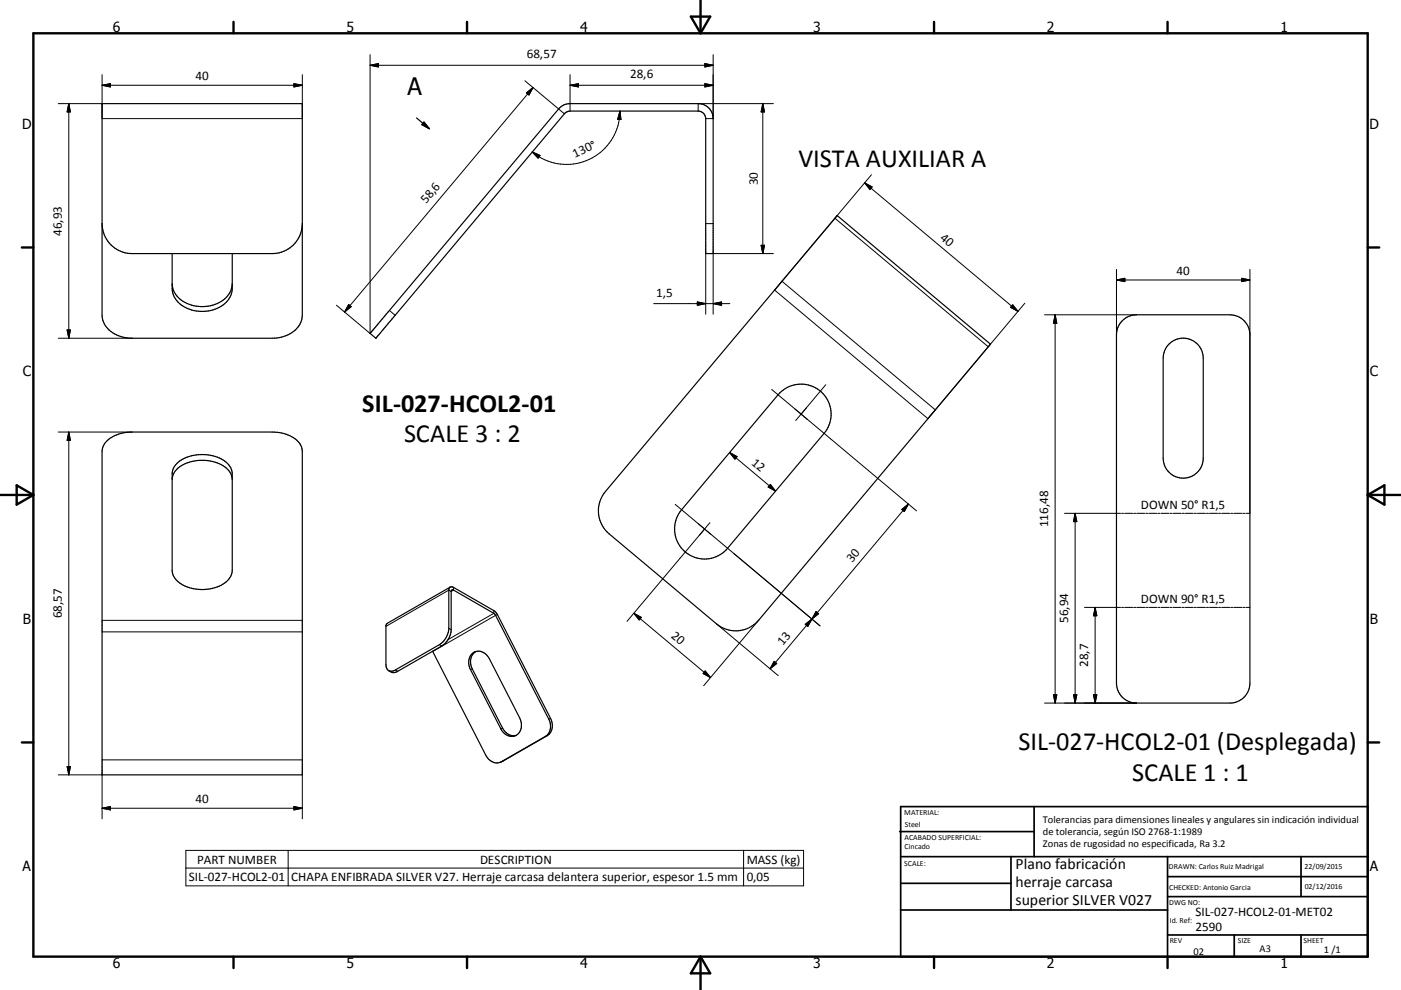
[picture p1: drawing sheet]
<svg xmlns="http://www.w3.org/2000/svg" width="420mm" height="297mm" viewBox="0 0 420 297" stroke-linecap="round" stroke-linejoin="round" font-family="sans-serif">
<g fill="none" stroke="#000" stroke-width=".36">
<path d="M30.6 31.1h60v63.5a7.4 7.4 0 0 1-6.2 6.6l-2.8 .3h-42a8.6 8.6 0 0 1-8.9-5.8zM124.9 35.4l3.8 3.2M127.1 36.6l1.6 2-2.2-1.2zM167.8 32.3l1.2-.8 1.9-.4h38.4a4.5 4.5 0 0 1 4.5 4.5v40.5h-2.2v-40.5a2.26 2.26 0 0 0-2.3-2.3h-38.4l-1.2 .4-57 67.8-1.7-1.5zM30.6 67.1a9 9 0 0 0 9 9h42a9 9 0 0 0 9-9M51.6 76.1v10.4a7.4 7.4 0 0 0 6.5 6.7 9.9 9.9 0 0 0 11.1-4.5l.4-2.2v-10.4M251 64.7l45.9 38.6-69.4 82.7a9 9 0 0 1-12.7 1.2l-32.2-27a9 9 0 0 1-1.1-12.7zM51.6 85.1a7.6 7.6 0 0 0 7.2 6.8 9.6 9.6 0 0 0 10.4-4.6l.4-2.2M111 100h.1M336.5 96.2a6 6 0 0 1 4.2-1.8h28a6 6 0 0 1 6 6.1v104.4a6 6 0 0 1-6 6h-28a6 6 0 0 1-6-6v-104.4a5.9 5.9 0 0 1 1.8-4.3zM233.8 117.9a9 9 0 0 1 12.4-.3 9 9 0 0 1 .9 12.4l-29 34.5a9 9 0 0 1-12.6 1.1 9 9 0 0 1-1.2-12.7zM296.9 103.3h.1"/>
<path d="M350.5 103.2a6 6 0 0 1 6.5-1.3 6 6 0 0 1 3.7 5.5v30a6 6 0 0 1-6 6.1 6 6 0 0 1-6-6.1v-30a5.9 5.9 0 0 1 1.8-4.2zM32 132.4a10.9 10.9 0 0 1 7.6-2.8h42a9.5 9.5 0 0 1 8.6 4l.4 1.8v97.1h-60v-97.1l.3-1.3zM53 139.1a12.1 12.1 0 0 1 15.2 0l1 1.2 .4 1.8v29a6.2 6.2 0 0 1-5.1 5.2 11.8 11.8 0 0 1-11.8-2.5l-.8-1.3-.3-1.4v-29l.5-1.8zM51.6 143.9a6.2 6.2 0 0 1 5.2-5.2 11.9 11.9 0 0 1 11.8 2.5l.7 1.3 .3 1.4M135 176.1l-19 11-.3 .8v11.4a1.72 1.72 0 0 0 .8 1.9 1.72 1.72 0 0 0 2-.2l13.2-7.6a6.2 6.2 0 0 0 2.9-4.9v-11.5a.86 .86 0 0 1 .4-.9 .86 .86 0 0 1 1 .1l12 7 .8 .6 16.3 31.7a3.9 3.9 0 0 1-1.1 5.2l-14 8M129.7 195.4l16 31.2a3.6 3.6 0 0 0 4.2 2.1M141.4 196.2a3.3 3.3 0 0 1 5.3 1.4l9.1 17.8a3.5 3.5 0 0 1-2.5 5.5 4 4 0 0 1-3.1-2.2l-9.1-17.8a4.2 4.2 0 0 1 .3-4.7zM142.7 195.5a3.9 3.9 0 0 0-1.1 5.2l9.1 17.8a3.6 3.6 0 0 0 4 2.1M116.5 201.2a2.14 2.14 0 0 0 2.7 .2l13.2-7.6a6.2 6.2 0 0 0 2.9-4.9v-11.4l.2-.5 12.7 7.1 16.3 31.7a4 4 0 0 1-1 5.1l-13.6 7.8"/>
</g>
<g fill="none" stroke="#000" stroke-width=".3">
<path d="M111 16.4v83.6l-10.1-8.4M111 19.6h102.8M111 19.6l2.5-.5v1zM211.3 19.1l2.5 .5-2.5 .5zM213.8 16.4v19.2h-2.2M17.5 31.1h13.1M20.6 31.1l.5 2.5h-1zM20.6 31.1v70.4M30.6 22.4v13.2h60v-13.2M30.6 25.6h60M30.6 25.6l2.5-.5v1zM88.1 25.1l2.5 .5-2.5 .5z"/>
<path d="M157.4 24.2l11.8 9.9M157.8 27.9l2-1.6-1.2 2.2zM159.8 26.3l-56.5 67.3M170.9 22.4v10.9M170.9 25.6h42.9M170.9 25.6l2.5-.5v1zM185.9 33.3a16 16 0 0 1-9.3 14.5 16 16 0 0 1-17-2.2M185.9 33.3l.3 2.6-1-.1zM211.3 25.1l2.5 .5-2.5 .5zM228.7 31.1v45M228.7 31.1l.5 2.5h-1zM231.9 31.1h-22.6v2.2"/>
<path d="M159.6 45.6l2.3 1-.6 .9zM259.2 54.9l46 38.5M259.2 54.9l2.3 1.2-.7 .7zM261.3 52.4l-29.1 34.6 46 38.6 29-34.6M211.6 67.1h2.2M211.6 76.1v18.2M228.2 73.6h1l-.5 2.5zM231.9 76.1h-18.1v18.2M250.3 65.5l46 38.5M20.1 99h1l-.5 2.5zM104.5 91.4l.8 .6-2 1.6zM116.8 93.1l1.7 1.5"/>
<path d="M196 91.1h22.8M209.1 90.6l2.5 .5-2.5 .5zM213.8 91.1l2.5-.5v1zM234.4 84.4l46 38.6M303.6 91.4l1.6 2-2.2-1.2zM313.2 94.4h27.5M316.3 94.4v116.5M316.3 94.4l.5 2.6h-1zM334.7 84h40M334.7 84l2.5-.5v1zM334.7 80.8v73.2M372.2 83.5l2.5 .5-2.5 .5z"/>
<path d="M374.7 80.8v73.2h-1.2M17.5 101.5h22.1M231.4 116.8l8.8 7.4M247.6 115.4l-7.4 8.8M17.5 129.6h22.1M20.6 129.6v102.9M20.6 129.6l.5 2.5h-1zM218.7 135.8l13.8 11.6M218.7 135.8l2.3 1.2-.7 .8zM238.2 122.6l2 1.6M240.2 124.2l1.9 1.7M240.2 124.2l34.6 29.1"/>
<path d="M241.8 122.3l-3.2 3.9M202.4 151.3l8.8 7.4M211.2 158.7l-1.6 1.9M211.2 158.7l-23.2 27.7M211.2 158.7l1.9 1.6M211.2 158.7l34.6 29.1M212.8 156.8l-1.6 1.9M231 145.3l1.5 2.1-2.2-1.3zM270.4 152.8l1.9-1.6-1.2 2.3zM272.3 151.2l-28.9 34.5M319.2 154h16.7M322.3 154v56.9"/>
<path d="M322.3 154l.5 2.5h-1zM336.3 154h.6M337.2 154h2.4M339.9 154h.6M340.8 154h2.4M343.5 154h.6M344.4 154h2.4M347.1 154h.7M348.1 154h2.4M350.8 154h.6M351.7 154h2.4M354.4 154h.6"/>
<path d="M355.3 154h2.5M358.1 154h.6M359 154h2.4M361.7 154h.6M362.6 154h2.4M365.3 154h.6M366.3 154h2.4M369 154h.6M369.9 154h2.4M372.6 154h.6M136 176.2v.8l-.7 .5-.7-.5-18.9 10.9M30.6 186.1h60"/>
<path d="M30.6 189.6h60M131.7 193.4l.7 .4M134.6 188.5l.7 .4M148 183.2v.8l-13.7 7.9M149.1 184.4l-19.4 11.1M190 184l23 19.3M190 184l2.3 1.2-.7 .8zM214.8 187.2l18.5 15.5M227.5 186l-16.5 19.7M232.1 198.4l.8 .7-2 1.5zM241.4 187.3l2-1.6-1.2 2.2zM243.4 185.7l-12.5 14.9"/>
<path d="M244.6 183.5l.8 .6-2 1.6zM325.2 182.2h10.7M328.3 182.2v28.7M328.3 182.2l.5 2.5h-1zM336.3 182.2h.6M337.2 182.2h2.4M339.9 182.2h.6M340.8 182.2h2.4M343.5 182.2h.6M344.4 182.2h2.4M347.1 182.2h.7M348.1 182.2h2.4"/>
<path d="M350.8 182.2h.6M351.7 182.2h2.4M354.4 182.2h.6M355.3 182.2h2.5M358.1 182.2h.6M359 182.2h2.4M361.7 182.2h.6M362.6 182.2h2.4M365.3 182.2h.6M366.3 182.2h2.4M369 182.2h.6M369.9 182.2h2.4"/>
<path d="M372.6 182.2h.6M373.5 182.2h1.2M118.5 201l.7 .4M141.6 200.7l-.5 .2M150.7 218.5l-.5 .2M165.1 215.5l-.6 .3M211.4 201.3l1.6 2-2.2-1.2zM313.2 210.9h27.5M315.8 208.4h1l-.5 2.5zM321.8 208.4h1l-.5 2.5zM327.8 208.4h1l-.5 2.5zM17.5 232.5h13.1v13.2"/>
<path d="M20.1 230h1l-.5 2.5zM30.6 228h60M90.6 232.5v13.2M150.9 228.3l-.6 .2M164 220.7l-.5 .2M30.6 242.5l2.5-.5v1zM30.6 242.5h60M55.7 255.1h185.2v10.7h-185.2zM86.4 255.1v10.7M88.1 242l2.5 .5-2.5 .5zM222.9 255.1v10.7M55.7 260.4h185.2"/>
</g>
<g fill="none" stroke="#000" stroke-width=".71">
<path d="M10 10h400v277h-400zM70 6.6v3.4M140 6.6v3.4M207.1 5h5.8l-2.9 5zM210 0v10M280 6.6v3.4M350 6.6v3.4M6.6 74.2h3.4M410 74.2h3.5M0 148.5h10M5 145.6l5 2.9-5 2.9zM410 148.5h10.1"/>
<path d="M410 148.5l5.1-2.9v5.8zM6.6 222.7h3.4M410 222.7h3.5M70 287v3.4M140 287v3.4M210 287v10M210 287l2.9 5h-5.8zM280 287v3.4M350 287v3.4"/>
</g>
<g fill="none" stroke="#000" stroke-width=".51">
<path d="M269.7 249.5h40.3M270 242h140v45h-140zM270 257h140M303.1 257v16M310 242v15M350 257v30M390.1 257v12M270 265h33.1M270 273h80M350 269h60M350 263h60M350 280.5h60"/>
<path d="M370 280.5v6.5M390.1 280.5v6.5"/>
</g>
<path d="M127.1 36.6l1.6 2-2.2-1.2z" fill="#000" stroke="#000" stroke-width=".36"/>
<g fill="#000" stroke="#000" stroke-width=".3">
<path d="M111 19.6l2.5-.5v1zM20.6 31.1l.5 2.5h-1zM30.6 25.6l2.5-.5v1zM88.1 25.1l2.5 .5-2.5 .5zM157.8 27.9l2-1.6-1.2 2.2zM170.9 25.6l2.5-.5v1zM185.9 33.3l.3 2.6-1-.1zM211.3 25.1l2.5 .5-2.5 .5zM211.3 19.1l2.5 .5-2.5 .5zM228.7 31.1l.5 2.5h-1zM159.6 45.6l2.3 1-.6 .9zM259.2 54.9l2.3 1.2-.7 .7z"/>
<path d="M228.2 73.6h1l-.5 2.5zM20.1 99h1l-.5 2.5zM104.5 91.4l.8 .6-2 1.6zM209.1 90.6l2.5 .5-2.5 .5zM213.8 91.1l2.5-.5v1zM303.6 91.4l1.6 2-2.2-1.2zM316.3 94.4l.5 2.6h-1zM334.7 84l2.5-.5v1zM372.2 83.5l2.5 .5-2.5 .5zM20.6 129.6l.5 2.5h-1zM218.7 135.8l2.3 1.2-.7 .8zM231 145.3l1.5 2.1-2.2-1.3z"/>
<path d="M270.4 152.8l1.9-1.6-1.2 2.3zM322.3 154l.5 2.5h-1zM190 184l2.3 1.2-.7 .8zM232.1 198.4l.8 .7-2 1.5zM241.4 187.3l2-1.6-1.2 2.2zM244.6 183.5l.8 .6-2 1.6zM328.3 182.2l.5 2.5h-1zM211.4 201.3l1.6 2-2.2-1.2zM315.8 208.4h1l-.5 2.5zM321.8 208.4h1l-.5 2.5zM327.8 208.4h1l-.5 2.5zM20.1 230h1l-.5 2.5z"/>
<path d="M30.6 242.5l2.5-.5v1zM88.1 242l2.5 .5-2.5 .5z"/>
</g>
<g font-size="7.9">
<text x="239.4" y="50">VISTA AUXILIAR A</text>
<text x="108.6" y="123.6">SIL-027-HCOL2-01</text>
<text x="121.2" y="132.6">SCALE 3 : 2</text>
<text x="305.3" y="225.1">SIL-027-HCOL2-01 (Desplegada)</text>
<text x="339.4" y="234.2">SCALE 1 : 1</text>
</g>
<text font-size="7.2" x="122.2" y="28.5">A</text>
<g font-size="4.7">
<text x="304.5" y="260.9">Plano fabricación</text>
<text x="304.5" y="266.2">herraje carcasa</text>
<text x="304.5" y="271.6">superior SILVER V027</text>
</g>
<g font-size="4.2">
<text x="33.9" y="9.6">6</text>
<text x="103.9" y="9.6">5</text>
<text x="173.9" y="9.6">4</text>
<text x="243.8" y="9.6">3</text>
<text x="313.9" y="9.6">2</text>
<text x="383.9" y="9.6">1</text>
<text x="6.7" y="38.7">D</text>
<text x="410.5" y="38.7">D</text>
<text x="6.9" y="112.9">C</text>
<text x="410.7" y="112.9">C</text>
<text x="6.9" y="187.1">B</text>
<text x="410.7" y="187.1">B</text>
<text x="6.8" y="261.4">A</text>
<text x="410.7" y="261.4">A</text>
<text x="33.9" y="290.4">6</text>
<text x="103.9" y="290.4">5</text>
<text x="173.9" y="290.4">4</text>
<text x="243.8" y="290.4">3</text>
<text x="313.9" y="290.4">2</text>
<text x="383.9" y="290.4">1</text>
</g>
<g font-size="3.9">
<text x="157.9" y="17.5">68,57</text>
<text x="188.9" y="23.5">28,6</text>
<text x="58.6" y="24">40</text>
<text x="172.4" y="47.4" transform="rotate(-25 172.4 47.4)">130°</text>
<text x="227.2" y="55.6" transform="rotate(-90 227.2 55.6)">30</text>
<text x="127.8" y="61.3" transform="rotate(-50 127.8 61.3)">58,6</text>
<text x="18.5" y="70.8" transform="rotate(-90 18.5 70.8)">46,93</text>
<text x="281.7" y="71.7" transform="rotate(40 281.7 71.7)">40</text>
<text x="352.7" y="82.5">40</text>
<text x="196.8" y="89.1">1,5</text>
<text x="225.1" y="139.1" transform="rotate(40 225.1 139.1)">12</text>
<text x="342.1" y="152.7">DOWN 50° R1,5</text>
<text x="314.3" y="158.2" transform="rotate(-90 314.3 158.2)">116,48</text>
<text x="255.4" y="169" transform="rotate(-50 255.4 169)">30</text>
<text x="18.5" y="185.5" transform="rotate(-90 18.5 185.5)">68,57</text>
<text x="342.1" y="180.9">DOWN 90° R1,5</text>
<text x="201" y="191.2" transform="rotate(40 201 191.2)">20</text>
<text x="320.2" y="186.9" transform="rotate(-90 320.2 186.9)">56,94</text>
<text x="234.7" y="193.7" transform="rotate(-50 234.7 193.7)">13</text>
<text x="326.2" y="200.1" transform="rotate(-90 326.2 200.1)">28,7</text>
<text x="58.6" y="240.9">40</text>
<text x="59.1" y="259.1">PART NUMBER</text>
<text x="143.9" y="259.1">DESCRIPTION</text>
<text x="223.9" y="259.2">MASS (kg)</text>
<text x="56.6" y="264.3">SIL-027-HCOL2-01</text>
<text x="87.3" y="264.4">CHAPA ENFIBRADA SILVER V27. Herraje carcasa delantera superior, espesor 1.5 mm</text>
<text x="223.9" y="264.3">0,05</text>
<text x="358.4" y="274.9">SIL-027-HCOL2-01-MET02</text>
<text x="358.4" y="279.4">2590</text>
</g>
<g font-size="3.1">
<text x="312.7" y="246.8">Tolerancias para dimensiones lineales y angulares sin indicación individual</text>
<text x="312.7" y="250.4">de tolerancia, según ISO 2768-1:1989</text>
<text x="312.7" y="254">Zonas de rugosidad no especificada, Ra 3.2</text>
<text x="357.8" y="286.5">02</text>
<text x="377.6" y="285.6">A3</text>
<text x="396.9" y="285.9">1 /1</text>
</g>
<g font-size="2.4">
<text x="271.1" y="244.4">MATERIAL:</text>
<text x="271.2" y="252">ACABADO SUPERFICIAL:</text>
<text x="271.3" y="248">Steel</text>
<text x="271.2" y="254.7">Cincado</text>
<text x="271.1" y="259.7">SCALE:</text>
<text x="350.4" y="260.8">DRAWN: Carlos Ruiz Madrigal</text>
<text x="391.1" y="260.6">22/09/2015</text>
<text x="350.5" y="267">CHECKED: Antonio Garcia</text>
<text x="391.2" y="266.7">02/12/2016</text>
<text x="350.5" y="271.4">DWG NO:</text>
<text x="350.7" y="276.9">Id. Ref:</text>
<text x="350.7" y="282.8">REV</text>
<text x="371.1" y="282.9">SIZE</text>
<text x="390.8" y="283">SHEET</text>
</g>
</svg>
